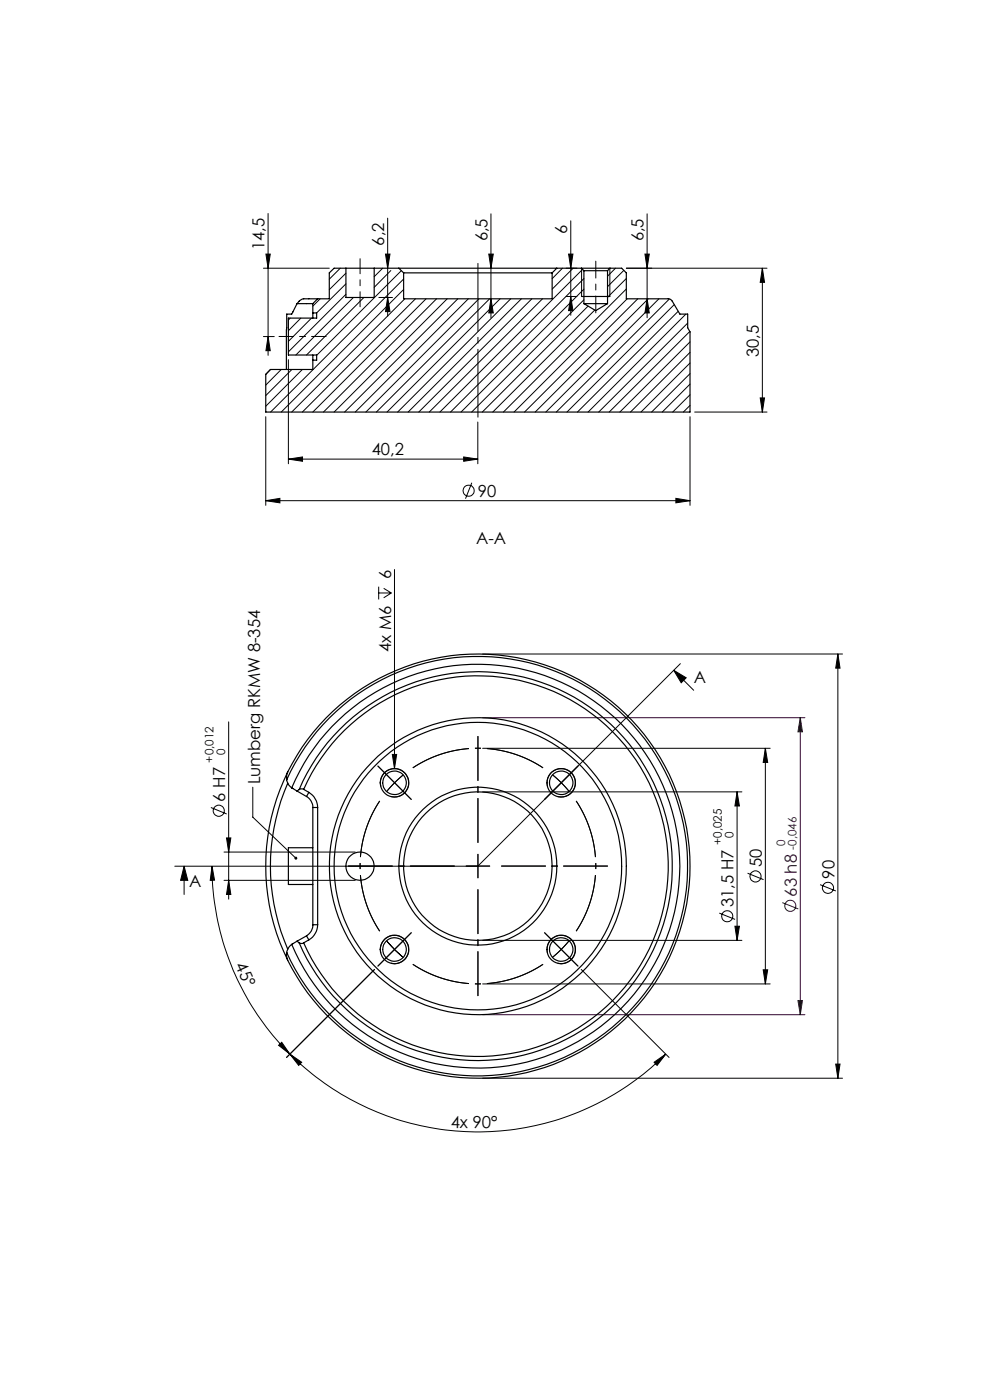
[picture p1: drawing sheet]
<svg xmlns="http://www.w3.org/2000/svg" width="210mm" height="297mm" viewBox="0 0 210 297" stroke-linecap="round" stroke-linejoin="round" font-family="sans-serif">
<g fill="none" stroke="#000" stroke-width=".21">
<path d="M55.9 56.9h13.9M56.4 53.9h.9l-.4 3zM56.9 45.3v30.1M81.8 53.9h.9l-.5 3zM82.2 46.3v20.8M103.7 53.9h.9l-.5 3zM104.1 45.4v22M120.1 56.9h2.3M120.6 53.9h.9l-.4 3zM121.1 46.8v20.1M123.4 56.9v6M129.4 56.9v6"/>
<path d="M136.8 53.9h.9l-.4 3zM137.3 45.4v22M161.7 56.9l.5 3h-.9zM161.7 56.9v30.5M162.7 56.9h-29.8M55.9 71.4h2.3M56.9 71.4l.4 3h-.9zM61.2 76.3v22.1M80.4 63.1h2.9M82.2 63.1l.5 3h-.9zM104.1 63.4l.5 3h-.9zM120.1 62.9h2.3"/>
<path d="M121.1 62.9l.4 3h-.9zM137.3 63.4l.4 3h-.9zM56.4 88.4v18.8M61.2 97.4l3-.5v1zM61.2 97.4h40.2M98.4 96.9l3 .5-3 .5zM101.4 89.5v8.9M146.4 88.4v18.8M147.4 87.4h15.3M161.3 84.4h.9l-.5 3zM56.4 106.2l3-.5v1zM56.4 106.2h90"/>
<path d="M100.1 102.4l-1.4 3.4M143.4 105.7l3 .5-3 .5zM80.3 124.5v2.7M80.3 125.8h2.7M81.4 124.8l1.6 1M83 125.8l-1.6 1M83.7 120.8v42.3M102.4 138.7h76.3M177.7 138.7l.5 3h-.9zM177.7 138.7v90M48.5 153.1v37.6M102.4 158.7h61"/>
<path d="M142.9 142.2l2.7 1.6-1.1 1zM142.9 142.2l4.2 4.2M144.3 140.8l-42.9 43h-64.3M162.3 158.7l.5 3h-.9zM162.3 158.7v50M44.7 171.3l3.4 1.4M48 177.8h1l-.5 3zM53.6 167v6.4l9.2 8.7M80.8 166.9a3 3 0 0 1 2.6-3.8 3 3 0 0 1 3.3 3.2 3 3 0 0 1-3.8 2.7M83.2 160.1h.9l-.4 3zM102.4 168h55M116.1 166.9a3 3 0 0 1 2.7-3.8 3 3 0 0 1 3.3 3.2 3 3 0 0 1-3.8 2.7"/>
<path d="M156.4 168l.4 3h-.9zM156.4 168v31.5M39.1 183.8v6M39.1 183.8l.7 3h-1.5zM45 183.8l.5 2.9-.9 .1zM45 183.8a56.5 56.5 0 0 0 16.5 39.8M47.5 180.8h27.9M47.5 186.8h27.9M48.5 186.8l.5 3h-1zM82 199.6l1.9 2 1.6 1.5M85.4 199.7l-3.5 3.5M102.4 199.5h55"/>
<path d="M152.6 193.7l3.3 1.3M155.9 196.5h.9l-.4 3zM158.6 185.2l3.4 1.4M174 187.7l3.3 1.3M79.4 205.7l-18.6 18.6M80.8 202.2a2.99 2.99 0 0 1 2.6-3.7 2.99 2.99 0 0 1 3.3 3.2 2.99 2.99 0 0 1-3.8 2.6M102.4 208.7h61M116.1 202.2a3 3 0 0 1 2.7-3.8 3 3 0 0 1 3.2 3.3 3 3 0 0 1-3.7 2.6M123.3 205.7l18.6 18.6M161.9 205.7h.9l-.5 3zM59.1 221.8l.7-.7 1.7 2.5zM61.5 223.6l2.5 1.8-.6 .6z"/>
<path d="M61.5 223.6a56.4 56.4 0 0 0 79.7 0M102.4 228.7h76.3M138.7 225.4l2.5-1.8-1.8 2.4zM177.3 225.7h.9l-.5 3z"/>
<circle cx="99.4" cy="104.1" r="1.18"/>
<circle cx="46.4" cy="172" r="1.18"/>
<circle cx="154.3" cy="194.4" r="1.18"/>
<circle cx="160.3" cy="185.9" r="1.18"/>
<circle cx="175.6" cy="188.3" r="1.17"/>
</g>
<g fill="none" stroke="#330030" stroke-width=".21">
<path d="M102.4 152.3h68.3M169.8 152.3l.4 3h-.9zM169.8 152.3v63M165.9 191.5l3.4 1.3M102.4 215.3h68.3M169.3 212.3h.9l-.4 3z"/>
<circle cx="167.6" cy="192.2" r="1.18"/>
</g>
<path d="M83.7 166.1l-1.7 1.8M83.7 166.1l1.9-1.7M119.1 166.1l-1.9-1.7M119.1 166.1l1.6 1.8M119.1 201.4l1.6-1.8M119.1 201.4l-1.9 1.7" fill="none" stroke="#000" stroke-width=".21" stroke-dasharray="15.2 1.3 1.3 1.3" stroke-linecap="butt"/>
<path d="M80.5 169.9a25 25 0 0 0 0 27.6M115.2 162.9a25 25 0 0 0-27.6 0M122.2 197.5a25 25 0 0 0 0-27.6M87.6 204.6a25 25 0 0 0 27.6 0" fill="none" stroke="#000" stroke-width=".21" stroke-dasharray="15.2 1.3 1.3 1.3" stroke-dashoffset="2.5" stroke-linecap="butt"/>
<path d="M76.4 54.9v10.2" fill="none" stroke="#000" stroke-width=".21" stroke-dasharray="15.2 1.3 1.3 1.3" stroke-dashoffset="12"/>
<path d="M101.4 55.9v32.6" fill="none" stroke="#000" stroke-width=".21" stroke-dasharray="15.2 1.3 1.3 1.3" stroke-dashoffset=".8"/>
<path d="M126.4 55.4v11" fill="none" stroke="#000" stroke-width=".21" stroke-dasharray="15.2 1.3 1.3 1.3" stroke-dashoffset="11.7"/>
<path d="M59.2 71.4h10" fill="none" stroke="#000" stroke-width=".21" stroke-dasharray="15.2 1.3 1.3 1.3" stroke-dashoffset="12.1"/>
<g fill="none" stroke="#000" stroke-width=".21" stroke-dasharray="15.2 1.3 1.3 1.3">
<path d="M81.9 164.3l-1.7-1.8M83.7 166.1l-1.8-1.8M83.7 166.1l1.8 1.7M85.5 167.8l1.7 1.8M117.3 167.8l-1.8 1.8M119.1 166.1l1.7-1.8M119.1 166.1l-1.8 1.7M120.8 164.3l1.8-1.8M85.5 199.6l1.7-1.7M101.4 183.7h2.5M101.4 183.7v-2.5M101.4 183.7h-2.5"/>
<path d="M101.4 183.7v2.5M117.3 199.6l-1.8-1.7M81.9 203.2l-1.7 1.7M119.1 201.4l1.7 1.8M119.1 201.4l-1.8-1.8M120.8 203.2l1.8 1.7"/>
</g>
<path d="M101.4 178.7v-22.5M96.4 183.7h-22.5M101.4 188.7v22.5M106.4 183.7h22.5" fill="none" stroke="#000" stroke-width=".21" stroke-dasharray="15.2 1.3 1.3 1.3" stroke-dashoffset="5.9"/>
<path d="M123.4 62.9h6" fill="none" stroke="#000" stroke-width=".25"/>
<g fill="#000">
<path d="M104.1 63.4l.5 3h-.9zM103.7 53.9h.9l-.5 3zM82.2 63.1l.5 3h-.9zM81.8 53.9h.9l-.5 3zM161.3 84.4h.9l-.5 3zM161.7 56.9l.5 3h-.9z"/>
<path d="M61.2 97.4l3-.5v1zM98.4 96.9l3 .5-3 .5zM56.4 106.2l3-.5v1zM143.4 105.7l3 .5-3 .5z"/>
<path d="M142.9 142.2l2.7 1.6-1.1 1zM39.1 183.8l.7 3h-1.5z"/>
<path d="M83.2 160.1l.5 3 .4-3zM161.9 205.7h.9l-.5 3zM162.3 158.7l.5 3h-.9zM136.8 53.9h.9l-.4 3zM137.3 63.4l.4 3h-.9zM120.6 53.9h.9l-.4 3zM121.1 62.9l.4 3h-.9zM56.4 53.9h.9l-.4 3zM56.9 71.4l.4 3h-.9z"/>
<path d="M45 183.8l.5 2.9-.9 .1zM59.1 221.8l.7-.7 1.7 2.5z"/>
<path d="M48 177.8h1l-.5 3zM48.5 186.8l.5 3h-1zM156.4 168l.4 3h-.9zM155.9 196.5h.9l-.4 3z"/>
<path d="M61.5 223.6l2.5 1.8-.6 .6zM138.7 225.4l2.5-1.8-1.8 2.4z"/>
<path d="M177.3 225.7h.9l-.5 3zM177.7 138.7l.5 3h-.9z"/>
</g>
<path d="M169.8 152.3l.4 3h-.9zM169.3 212.3h.9l-.4 3z" fill="#330030"/>
<path d="M62.6 181.8l.1-.1a.32 .32 0 0 1 .3 .2 .32 .32 0 0 1 0 .4l-.2-.2 .1 .2a.31 .31 0 0 1-.4-.1 .31 .31 0 0 1 .1-.4z" fill="#000"/>
<g fill="none" stroke="#000" stroke-width=".25">
<path d="M73.4 56.9h6M73.4 56.9h-2.5l-1.1 1v5.5h-2.4M73.4 56.9v6.2h6v-6.2M79.4 56.9h5.2M84.6 56.9h33.5M84.6 56.9l1 1M85.6 57.9h31.5M85.6 57.9v5.5h31.5v-5.5M118.1 56.9l-1 1M118.1 56.9h5.2M123.3 56.9h6.1M123.3 56.9l.6 .5"/>
<path d="M123.9 57.4h5M123.9 57.4v7M128.9 57.4v7M129.4 56.9h2.5l1 1v5.5h9.1l.5 .4 1.7 2.8h1.7v2.9l.5 .9v17h-90v-8l1-1h9v-2M129.4 56.9l-.5 .5M63 64.4h3.4M63 64.4l-1.1 2.2h-1.1l-.1 11.8M66.4 66.4v1.1M66.4 75.3v1.1M66.4 64.4v2M66.4 66.4h.8v1.1h-6v7.8h6v1.1h-.8M67.4 63.4h-1.9a2.22 2.22 0 0 0-2.5 1"/>
<path d="M67.4 63.4l-1 1M123.9 64.4h5M123.9 64.4l2.5 1.5 2.5-1.5M60.8 165.4a44.5 44.5 0 0 1 68-16.7 44.5 44.5 0 0 1 0 70 44.5 44.5 0 0 1-68-16.6M60.8 165.4a2.5 2.5 0 0 0 1.1 1.7M61 163.8a45 45 0 0 1 68.6-15.1 45 45 0 0 1-.1 70.1 45 45 0 0 1-68.5-15.2l-.3-1 .1-.5M61 163.8l-.1 .4-.1 1.2M61 166.2a44.1 44.1 0 0 0 0 35.2M61 163.8a45.1 45.1 0 0 0 0 39.8M61.9 167.1a42.8 42.8 0 0 1 65.6-17.3 42.8 42.8 0 0 1 0 67.9 42.8 42.8 0 0 1-65.6-17.4M61.9 167.1l1.1 .7M63 167.8l2 1.2"/>
<path d="M63.5 167.5a41.2 41.2 0 0 1 63.1-16.4 41.2 41.2 0 0 1 0 65.3 41.2 41.2 0 0 1-63.1-16.4M63.5 167.5l-.5 .3M64.4 167.5a40.4 40.4 0 0 1 61.8-15.6 40.4 40.4 0 0 1 0 63.7 40.4 40.4 0 0 1-61.8-15.6M64.4 167.5l-.4-.1-.5 .1M64.4 167.5l1.1 .6M65 169a2.67 2.67 0 0 1 1.4 2.3M65.5 168.1a3.9 3.9 0 0 1 1.9 3.2M65.5 168.1l-.5 .9M66.4 179.8h-5.2v7.8h5.2M66.4 171.3v24.9M66.4 171.3h1M67.4 171.3v24.9"/>
<path d="M63 199.7l.5 .3M63 199.7l-1.1 .6M65 198.5l-2 1.2M65 198.5l.5 .9M65.5 199.4l-1.1 .6M66.4 196.2a2.67 2.67 0 0 1-1.4 2.3M66.4 196.2h1M67.4 196.2a3.8 3.8 0 0 1-1.9 3.2M61.9 200.3a2.71 2.71 0 0 0-1.1 1.8M63.5 200l.5 .2 .4-.2"/>
<circle cx="83.7" cy="166.1" r="3"/>
<circle cx="83.7" cy="166.1" r="2.51"/>
<circle cx="119.1" cy="166.1" r="3"/>
<circle cx="119.1" cy="166.1" r="2.5"/>
<circle cx="76.4" cy="183.7" r="2.99"/>
<circle cx="101.4" cy="183.7" r="16.8"/>
<circle cx="101.4" cy="183.7" r="31.5"/>
<circle cx="101.4" cy="183.8" r="15.8"/>
<circle cx="101.4" cy="183.8" r="30.5"/>
<circle cx="83.7" cy="201.4" r="3"/>
<circle cx="83.7" cy="201.4" r="2.51"/>
<circle cx="119" cy="201.4" r="3"/>
<circle cx="119.1" cy="201.4" r="2.5"/>
</g>
<g fill="none" stroke="#000" stroke-width=".21">
<path d="M72.2 56.9l-2.4 2.3M73.4 58l-3.6 3.5M81.2 56.9l-1.8 1.8M82.9 57.4l-3.5 3.6M85.1 57.4l-17.9 18M85.6 59.2l-28.2 28.2M119.3 56.9l-2.2 2.2M121.6 56.9l-4.5 4.4M123.6 57.1l-30.3 30.3M123.9 59.1l-28.3 28.3M130.6 56.9l-1.7 1.7M132.3 57.4l-3.4 3.4"/>
<path d="M132.9 59.1l-4 4M57.4 78.4l-1 1M59.7 78.4l-3.3 3.3M61.6 67.5l-.4 .4M61.9 78.4l-5.5 5.5M63.8 67.5l-2.6 2.7M64.1 78.4l-7.7 7.8M66.1 67.5l-4.9 4.9M67.9 63.4l-1.5 1.5M73.4 60.2l-6.2 6.2M73.4 62.4l-12.2 12.2M75 63.1l-12.2 12.2"/>
<path d="M77.2 63.1l-12.2 12.2M85.6 61.4l-25.9 26M85.9 63.4l-24 24M88.1 63.4l-24 24M90.4 63.4l-24 24M92.6 63.4l-24 24M94.9 63.4l-24 24M97.1 63.4l-24 24M99.3 63.4l-23.9 24M101.6 63.4l-24 24M103.9 63.4l-24.1 24M106.1 63.4l-24 24"/>
<path d="M108.3 63.4l-24 24M110.6 63.4l-24 24M112.8 63.4l-24 24M115.1 63.4l-24 24M123.9 61.3l-26.1 26.1M123.9 63.6l-23.9 23.8M124.7 64.9l-22.4 22.5M126.2 65.8l-21.7 21.6M132.9 61.3l-26.1 26.1M133 63.4l-24 24M135.3 63.4l-24 24M137.5 63.4l-24 24"/>
<path d="M139.8 63.4l-24 24M142 63.4l-24 24M143 64.6l-22.7 22.8M143.9 66l-21.4 21.4M145.5 66.6l-20.8 20.8M145.9 68.5l-18.9 18.9M146.3 70.3l-17.1 17.1M146.4 72.5l-14.9 14.9M146.4 74.8l-12.7 12.6M146.4 77l-10.4 10.4M146.4 79.3l-8.2 8.1M146.4 81.5l-5.9 5.9"/>
<path d="M146.4 83.7l-3.7 3.7M146.4 86l-1.4 1.4"/>
</g>
<g font-size="3.5">
<text x="56.1" y="53.1" transform="rotate(-90 56.1 53.1)">14,5</text>
<text x="81.5" y="52.1" transform="rotate(-90 81.5 52.1)">6,2</text>
<text x="103.4" y="51.2" transform="rotate(-90 103.4 51.2)">6,5</text>
<text x="120.3" y="49.7" transform="rotate(-90 120.3 49.7)">6</text>
<text x="136.5" y="51.2" transform="rotate(-90 136.5 51.2)">6,5</text>
<text x="161" y="75.8" transform="rotate(-90 161 75.8)">30,5</text>
<text x="78.8" y="96.6">40,2</text>
<text x="101.4" y="105.4">90</text>
<text x="101" y="115.5">A-A</text>
<text x="82.9" y="122.8" transform="rotate(-90 82.9 122.8)">6</text>
<text x="82.9" y="138.3" transform="rotate(-90 82.9 138.3)">4x M6</text>
<text x="147.2" y="144.9">A</text>
<text x="55.2" y="166.4" transform="rotate(-90 55.2 166.4)">Lumberg RKMW 8-354</text>
<text x="47.8" y="170" transform="rotate(-90 47.8 170)">6 H7</text>
<text x="161.6" y="184" transform="rotate(-90 161.6 184)">50</text>
<text x="40.1" y="188.2">A</text>
<text x="177" y="186.4" transform="rotate(-90 177 186.4)">90</text>
<text x="155.6" y="192.4" transform="rotate(-90 155.6 192.4)">31,5 H7</text>
<text x="49.8" y="204.8" transform="rotate(65 49.8 204.8)">45°</text>
<text x="95.6" y="239.3" transform="rotate(1 95.6 239.3)">4x 90°</text>
</g>
<text font-size="3.5" fill="#330030" x="169" y="190.2" transform="rotate(-90 169 190.2)">63 h8</text>
<g font-size="2.5">
<text x="45.3" y="161.8" transform="rotate(-90 45.3 161.8)">+0,012</text>
<text x="47.8" y="160.3" transform="rotate(-90 47.8 160.3)">0</text>
<text x="153.1" y="179.3" transform="rotate(-90 153.1 179.3)">+0,025</text>
<text x="155.6" y="177.8" transform="rotate(-90 155.6 177.8)">0</text>
</g>
<g font-size="2.5" fill="#330030">
<text x="166.5" y="179.4" transform="rotate(-90 166.5 179.4)">0</text>
<text x="169" y="180.2" transform="rotate(-90 169 180.2)">-0,046</text>
</g>
</svg>
